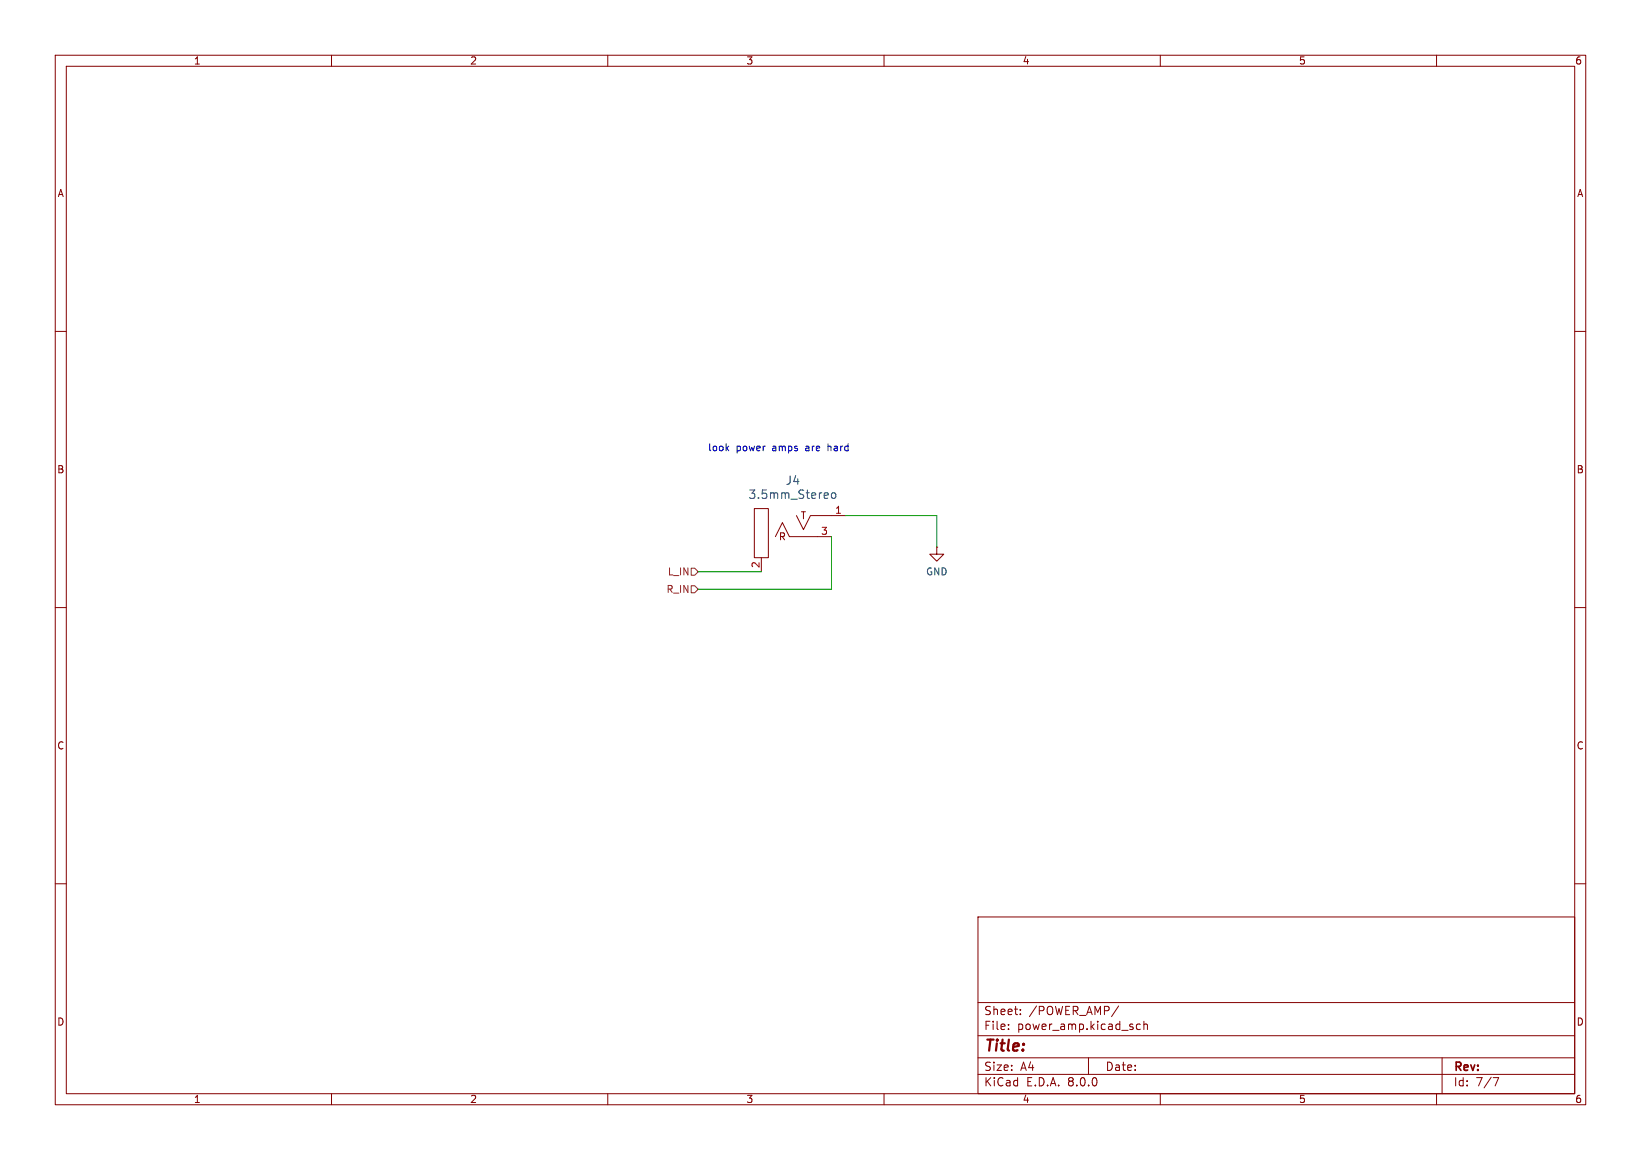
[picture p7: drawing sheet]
<svg xmlns="http://www.w3.org/2000/svg" width="297mm" height="210mm" viewBox="0 0 297 210" stroke-linecap="round" stroke-linejoin="round" font-family="sans-serif">
<g fill="none" stroke="#840000" stroke-width=".18">
<path d="M10 10h277v190h-277zM12 12h273v186h-273zM60 10v2M110 10v2M160 10v2M210 10v2M260 10v2M10 60h2M285 60h2M136.5 92.1h2.6v8.9h-2.6zM140.3 97.2l1.3-2.6 1.3 2.6h7.6M144.1 93.3l1.3 2.6 1.3-2.6h6.3"/>
<path d="M169.5 99.1v1.2h1.3l-1.3 1.3-1.2-1.3h1.2M169.5 99.1h.1M10 110h2M137.8 101v2.5M285 110h2M10 160h2M285 160h2M177 166h108v32h-108zM60 198v2M110 198v2M160 198v2M177 194.5h108"/>
<path d="M177 191.5h108M177 187.5h108M177 181.5h108M182.5 186.3v.1M182.5 185.5v.1M184.7 183.6v.1M184.7 182.8v.1M197 191.5v3M202.5 182.1l-1.3 2M206.4 185.5l-.4-.1-.3 .3v.4l.1 .2h.6M207 185.5l.2-.1 .4 .1 .1 .9M207 184.9v1.5"/>
<path d="M210 198v2M260 198v2M261 191.5v6.5M270.2 195.1h1l-.6 1.5"/>
</g>
<path d="M150.6 89.3l.4-.1 .3 .3v.4l-.3 .3h-.4l-.1-.3v-.4z" fill="none" stroke="#006464" stroke-width=".18"/>
<path d="M125.1 102.9h.6l.7 .6-.7 .6h-.6zM125.1 106h.6l.7 .7-.7 .6h-.6z" fill="none" stroke="#725600" stroke-width=".18"/>
<path d="M150.5 97.2v9.5h-24.1M153 93.3h16.5v5.8M126.4 103.5h11.4" fill="none" stroke="#009600" stroke-width=".18"/>
<text font-size="2.8" fill="#840000" x="178" y="190.9">Title:</text>
<g font-size="2.1" fill="#006464">
<text x="142.1" y="88">J4</text>
<text x="135.4" y="90.5">3.5mm_Stereo</text>
</g>
<g font-size="2.1" fill="#840000">
<text x="178" y="184">Sheet:</text>
<text x="186.2" y="184">/POWER_AMP/</text>
<text x="178" y="186.7">File:</text>
<text x="184.1" y="186.7">power_amp.kicad_sch</text>
<text x="178" y="196.9">KiCad</text>
<text x="178" y="194.1">Size:</text>
<text x="184.7" y="194.1">A4</text>
<text x="185.7" y="196.9">E.D.A.</text>
<text x="193.3" y="196.9">8.0.0</text>
<text x="200" y="194.1">Date:</text>
<text x="263" y="194.3">Rev:</text>
<text x="263" y="196.9">Id:</text>
<text x="267.1" y="196.9">7/7</text>
</g>
<g font-size="1.8" fill="#840000">
<text x="35" y="11.9">1</text>
<text x="85" y="11.9">2</text>
<text x="135" y="11.9">3</text>
<text x="185" y="11.9">4</text>
<text x="235" y="11.9">5</text>
<text x="285" y="11.9">6</text>
<text x="10.3" y="35.9">A</text>
<text x="285.3" y="35.9">A</text>
<text x="10.3" y="85.9">B</text>
<text x="285.3" y="85.9">B</text>
<text x="144.8" y="94.2">T</text>
<text x="140.9" y="98">R</text>
<text x="10.3" y="135.9">C</text>
<text x="285.3" y="135.9">C</text>
<text x="10.3" y="185.9">D</text>
<text x="285.3" y="185.9">D</text>
<text x="35" y="199.9">1</text>
<text x="85" y="199.9">2</text>
<text x="135" y="199.9">3</text>
<text x="185" y="199.9">4</text>
<text x="235" y="199.9">5</text>
<text x="285" y="199.9">6</text>
</g>
<g font-size="1.8" fill="#0000c2">
<text x="128" y="81.9">look</text>
<text x="133.2" y="81.9">power</text>
<text x="139.9" y="81.9">amps</text>
<text x="146.1" y="81.9">are</text>
<text x="150.3" y="81.9">hard</text>
</g>
<g font-size="1.8" fill="#a90000">
<text x="151.1" y="93.1">1</text>
<text x="148.5" y="96.9">3</text>
<text x="137.5" y="102.9" transform="rotate(-90 137.5 102.9)">2</text>
</g>
<g font-size="1.8" fill="#725600">
<text x="120.5" y="107.5">R_IN</text>
<text x="120.8" y="104.4">L_IN</text>
</g>
<text font-size="1.8" fill="#006464" x="167.5" y="104.4">GND</text>
</svg>
